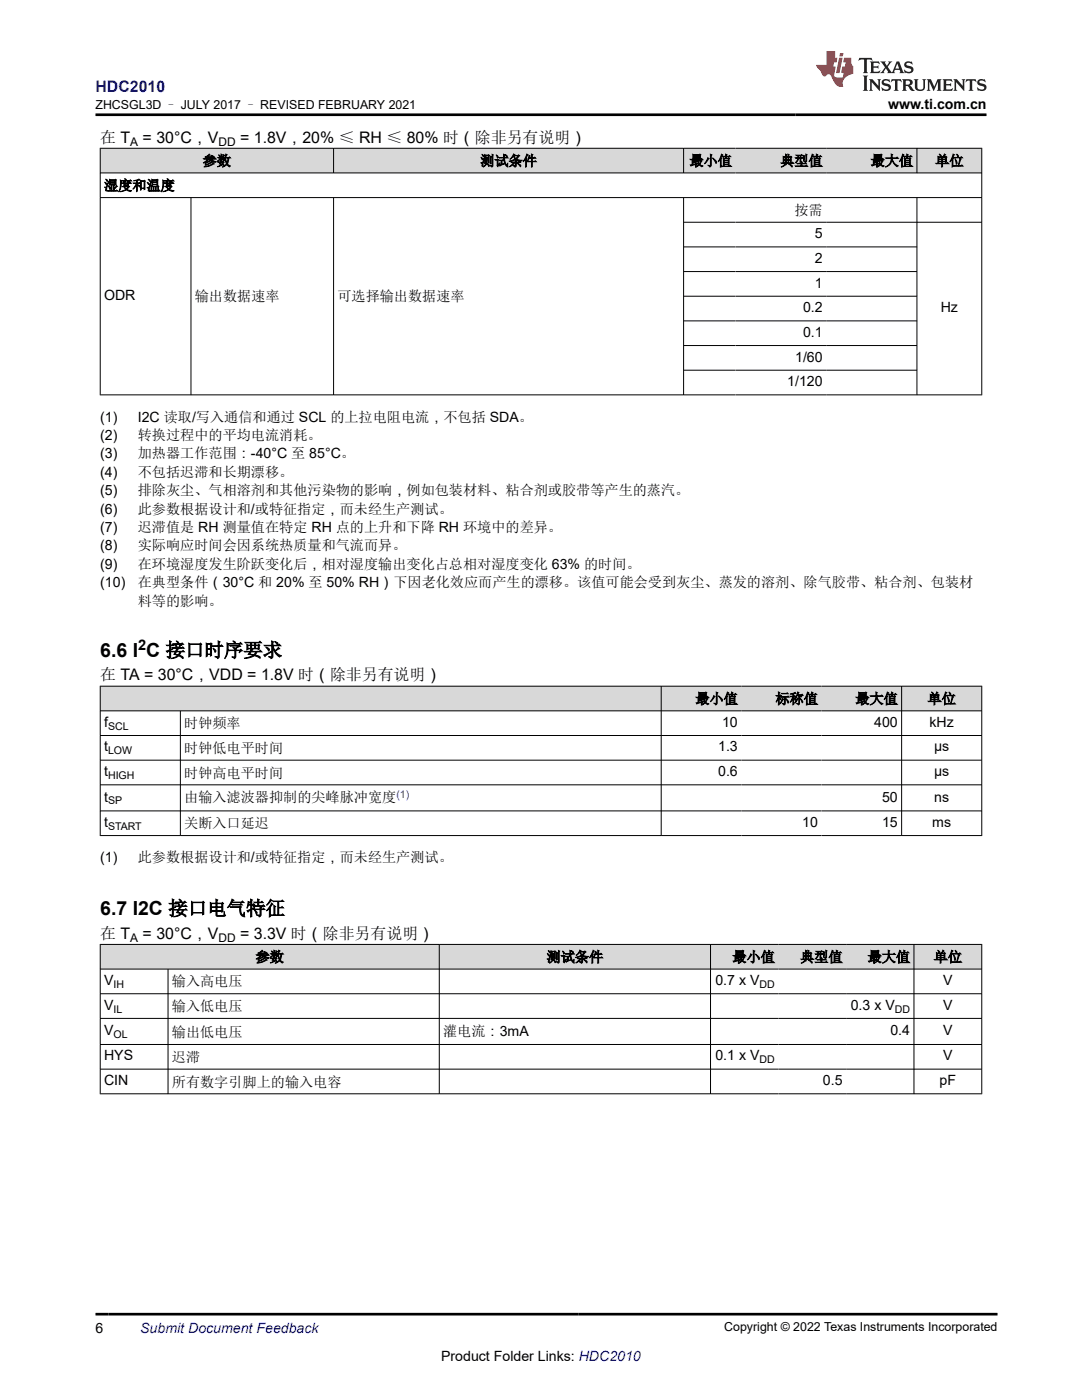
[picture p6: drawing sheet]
<svg xmlns="http://www.w3.org/2000/svg" width="216mm" height="279mm" viewBox="0 0 216 279" stroke-linecap="round" stroke-linejoin="round" font-family="sans-serif">
<g fill="#d8d8d8">
<path d="M20 29.6h175.9v4.9h-175.9z" fill-rule="evenodd"/>
<path d="M20.1 29.7h46.4v4.7h-46.4z" fill-rule="evenodd"/>
<path d="M66.6 29.7h69.7v4.7h-69.7z" fill-rule="evenodd"/>
<path d="M136.5 29.7h10.3v4.7h-10.3z" fill-rule="evenodd"/>
<path d="M146.8 29.7h18.1v4.7h-18.1z" fill-rule="evenodd"/>
<path d="M164.9 29.7h18v4.7h-18z" fill-rule="evenodd"/>
<path d="M183 29.7h12.8v4.7h-12.8z" fill-rule="evenodd"/>
</g>
<g fill="none" stroke="#000" stroke-width=".2">
<path d="M19.9 29.6h176.1M19.9 34.5h176.1M19.9 39.4h176.1M20 29.5v49.4M38.1 39.4v39.5M66.6 29.5v5.1M66.6 39.4v39.5M136.4 29.5v5.1M136.4 39.4v39.5M183 29.5v5.1M183 39.4v39.5M195.9 29.5v49.4"/>
<path d="M136.4 44.4h59.6M136.4 49.3h46.6M136.4 54.2h46.6M136.4 59.1h46.6M19.9 78.8h176.1M136.4 64h46.6M136.4 69h46.6M136.4 73.9h46.6"/>
</g>
<g fill="#d8d8d8">
<path d="M20 136.9h175.9v5h-175.9z" fill-rule="evenodd"/>
<path d="M20.1 137h111.8v4.8h-111.8z" fill-rule="evenodd"/>
<path d="M132 137h15.9v4.8h-15.9z" fill-rule="evenodd"/>
<path d="M147.9 137h16v4.8h-16z" fill-rule="evenodd"/>
<path d="M163.9 137h15.9v4.8h-15.9z" fill-rule="evenodd"/>
<path d="M180 137h15.8v4.8h-15.8z" fill-rule="evenodd"/>
</g>
<path d="M19.9 136.9h176.1M20 136.9v29.9M131.9 136.9v29.9M179.9 136.9v29.9M195.9 136.9v29.9M19.9 141.9h176.1M19.9 146.8h176.1M19.9 151.7h176.1M19.9 156.6h176.1M36 141.9v24.9M19.9 161.8h176.1M19.9 166.8h176.1" fill="none" stroke="#000" stroke-width=".2"/>
<g fill="#d8d8d8">
<path d="M20 188.5h175.9v4.9h-175.9z" fill-rule="evenodd"/>
<path d="M20.1 188.5h67.5v4.8h-67.5z" fill-rule="evenodd"/>
<path d="M87.7 188.5h54v4.8h-54z" fill-rule="evenodd"/>
<path d="M141.8 188.5h13.5v4.8h-13.5z" fill-rule="evenodd"/>
<path d="M155.3 188.5h13.5v4.8h-13.5z" fill-rule="evenodd"/>
<path d="M168.8 188.5h13.5v4.8h-13.5z" fill-rule="evenodd"/>
<path d="M182.4 188.5h13.4v4.8h-13.4z" fill-rule="evenodd"/>
</g>
<g fill="none" stroke="#000" stroke-width=".2">
<path d="M19.9 188.5h176.1M19.9 193.4h176.1M19.9 198.3h176.1M20 188.4v30M33.5 193.4v25M87.7 188.4v30M141.8 188.4v30M182.4 188.4v30M195.9 188.4v30M19.9 203.2h176.1M19.9 208.4h176.1M19.9 213.4h176.1"/>
<path d="M19.9 218.3h176.1"/>
</g>
<path d="M171.5 11.6l-.2 .5 .5-.2h.6v.1v2.2l-.2 .4h1l-.2-.4v-2.2v-.1h.5l.5 .2-.1-.5zM173.6 12.3l.2 .4v1.5l-.2 .4h1.9l.1-.6a1.08 1.08 0 0 1-1.3 .2v-.7h.6l.4 .2v-.7l-.4 .2h-.6v-.5l.2-.2a1 1 0 0 1 1 .3l-.1-.5zM175.7 12.3l.9 1.1-1 1.2h.9l-.2-.2 .5-.8 .4 .8-.2 .2h1.6l-.2-.2 .2-.5h.9l.1 .5-.1 .2h.9l-.2-.3-.8-2h-.5l-.9 2.2-.9-1.1 .9-1.1h-.8l.2 .2-.4 .6-.4-.6 .2-.2zM179 12.7l.4 1h-.7zM180.7 12.4a.65 .65 0 0 0-.2 .7 .65 .65 0 0 0 .6 .5l.6 .1 .1 .3a.79 .79 0 0 1-.7 .4 .79 .79 0 0 1-.7-.5l.1 .7 .2-.1a.93 .93 0 0 0 1.1 .1 .93 .93 0 0 0 .4-1 1.46 1.46 0 0 0-1.2-.6l-.1-.3a1.09 1.09 0 0 1 1.2 .2l-.2-.6-.1 .1-.5-.2zM172.2 15.1l.2 .4v2.2l-.2 .4h1l-.2-.4v-2.2l.2-.4zM173.4 15.8l.2 .4v1.5l-.2 .4h.8l-.3-.4 .1-1.3 1.6 1.8v-2l.2-.4h-.7l.1 .2 .1 1.1-1.2-1.3zM176.2 15.9a.65 .65 0 0 0-.2 .8 .65 .65 0 0 0 .6 .4l.6 .2 .1 .2a.79 .79 0 0 1-.7 .4 .79 .79 0 0 1-.7-.5l.1 .7 .2-.1a.93 .93 0 0 0 1.1 .1 .93 .93 0 0 0 .4-.9 1.46 1.46 0 0 0-1.2-.6l-.1-.4a1.09 1.09 0 0 1 1.2 .2l-.1-.6-.2 .1-.5-.1zM177.9 15.8l-.1 .6a.63 .63 0 0 1 .8-.3v1.6l-.3 .4h1l-.2-.4v-1.6a.66 .66 0 0 1 .8 .3l-.1-.6zM180 15.8l.2 .4v1.5l-.2 .4h1l-.2-.2-.1-.7h.5l.1 .2a.79 .79 0 0 0 1.2 .6l-1-.9a.61 .61 0 0 0 .6-.6 .61 .61 0 0 0-.5-.7zM180.8 16.1h.1a.47 .47 0 0 1 .5 .1 .47 .47 0 0 1 .1 .5l-.1 .1-.7 .1zM182.3 15.8l.2 .2a2.27 2.27 0 0 0 .4 2 1.04 1.04 0 0 0 1.7-.7v-1.3l.2-.2h-.8l.2 .4v1.1a.6 .6 0 0 1-.6 .6 .6 .6 0 0 1-.6-.6v-1.1l.3-.4zM184.9 15.8l.2 .4v1.5l-.2 .4h.8l-.3-.4v-1.4l.9 1.9 .9-1.9v1.4l-.3 .4h1l-.2-.4v-1.5l.2-.4h-.8l-.7 1.5-.6-1.5zM188.1 15.8l.2 .4v1.5l-.2 .4h1.9l.1-.6a1.09 1.09 0 0 1-1.3 .2v-.7h.6l.4 .2v-.6l-.4 .2h-.6v-.6l.2-.1a1.01 1.01 0 0 1 1 .3l-.1-.6zM190.2 15.8l.3 .4v1.5l-.3 .4h.8l-.2-.4v-1.3l1.6 1.8v-2l.2-.4h-.7l.2 .2v1.1l-1.2-1.3zM192.8 15.8l-.1 .6a.63 .63 0 0 1 .8-.3v1.6l-.3 .4h1l-.2-.4v-1.6a.66 .66 0 0 1 .8 .3l-.1-.6zM195.2 15.9a.65 .65 0 0 0-.2 .8 .65 .65 0 0 0 .6 .4l.6 .2 .2 .2a.79 .79 0 0 1-.7 .4 .79 .79 0 0 1-.7-.5l.1 .7 .2-.1a.93 .93 0 0 0 1 .1 .93 .93 0 0 0 .5-.9 1.46 1.46 0 0 0-1.3-.6v-.4a1.09 1.09 0 0 1 1.2 .2l-.2-.6-.2 .1-.5-.1z" fill="#231f20"/>
<path d="M164.9 10.2v2.8h-2l.1 .3 .8 1a.95 .95 0 0 0 1 .9 .59 .59 0 0 1 .5-.4 .59 .59 0 0 1 .5 .4l.4 .7a1.59 1.59 0 0 0 2.1 1.4 1.61 1.61 0 0 1 1-2.3l1-.3-.1-1.5a1.59 1.59 0 0 1-.3-1.7h-1.5l-.2 .9h.6l-.2 .9h-.5l-.2 1v.2l.4 .1-.1 .9h-.7a.73 .73 0 0 1-1-.7l.3-1.5h-.5l.1-.9h.5l.2-.9h-.5v-1.3zM167.4 11.5l-.6 3.1h.7l.6-3.1zM167.6 10.6l-.1 .6h.7l.1-.6z" fill="#ed1c24"/>
<path d="M19 22.9h177.8M19 262.3h180" fill="none" stroke="#000" stroke-width=".53"/>
<g font-size="3.9">
<text x="20" y="131.1">6.6 I C 接口时序要求</text>
<text x="20" y="182.6">6.7 I2C 接口电气特征</text>
</g>
<text font-size="3.2" fill="#00f" x="19" y="18.3">HDC2010</text>
<g font-size="3.2">
<text x="20" y="28.4">在 T</text>
<text x="28.5" y="28.4">= 30°C，V</text>
<text x="47.9" y="28.4">= 1.8V，20% ≤ RH ≤ 80% 时（除非另有说明）</text>
<text x="20" y="135.8">在 TA = 30°C，VDD = 1.8V 时（除非另有说明）</text>
<text x="20" y="187.3">在 T</text>
<text x="28.5" y="187.3">= 30°C，V</text>
<text x="47.9" y="187.3">= 3.3V 时（除非另有说明）</text>
</g>
<text font-size="2.9" x="27.6" y="129.8">2</text>
<g font-size="2.8">
<text x="177.2" y="21.7">www.ti.com.cn</text>
<text x="40.5" y="33.1">参数</text>
<text x="95.8" y="33.1">测试条件</text>
<text x="137.6" y="33.1">最小值</text>
<text x="155.7" y="33.1">典型值</text>
<text x="173.7" y="33.1">最大值</text>
<text x="186.6" y="33.1">单位</text>
<text x="20.8" y="38">湿度和温度</text>
<text x="158.5" y="42.9">按需</text>
<text x="162.6" y="47.5">5</text>
<text x="162.6" y="52.5">2</text>
<text x="20.8" y="59.8">ODR</text>
<text x="162.6" y="57.4">1</text>
<text x="38.9" y="60.1">输出数据速率</text>
<text x="67.3" y="60.1">可选择输出数据速率</text>
<text x="160.2" y="62.3">0.2</text>
<text x="187.7" y="62.3">Hz</text>
<text x="160.2" y="67.2">0.1</text>
<text x="157.1" y="77.1">1/120</text>
<text x="158.7" y="72.2">1/60</text>
<text x="20" y="84.2">(1)</text>
<text x="20" y="87.8">(2)</text>
<text x="27.5" y="84.2">I2C 读取/写入通信和通过 SCL 的上拉电阻电流，不包括 SDA。</text>
<text x="27.5" y="87.8">转换过程中的平均电流消耗。</text>
<text x="20" y="91.5">(3)</text>
<text x="20" y="95.2">(4)</text>
<text x="27.5" y="91.5">加热器工作范围：-40°C 至 85°C。</text>
<text x="27.5" y="95.2">不包括迟滞和长期漂移。</text>
<text x="20" y="98.8">(5)</text>
<text x="27.5" y="98.8">排除灰尘、气相溶剂和其他污染物的影响，例如包装材料、粘合剂或胶带等产生的蒸汽。</text>
<text x="20" y="102.5">(6)</text>
<text x="20" y="106.2">(7)</text>
<text x="27.5" y="102.5">此参数根据设计和/或特征指定，而未经生产测试。</text>
<text x="27.5" y="106.2">迟滞值是 RH 测量值在特定 RH 点的上升和下降 RH 环境中的差异。</text>
<text x="20" y="109.8">(8)</text>
<text x="20" y="113.5">(9)</text>
<text x="27.5" y="109.8">实际响应时间会因系统热质量和气流而异。</text>
<text x="27.5" y="113.5">在环境湿度发生阶跃变化后，相对湿度输出变化占总相对湿度变化 63% 的时间。</text>
<text x="20" y="117.2">(10)</text>
<text x="27.5" y="117.2">在典型条件（30°C 和 20% 至 50% RH）下因老化效应而产生的漂移。该值可能会受到灰尘、蒸发的溶剂、除气胶带、粘合剂、包装材</text>
<text x="27.5" y="120.9">料等的影响。</text>
<text x="138.8" y="140.4">最小值</text>
<text x="154.7" y="140.4">标称值</text>
<text x="170.7" y="140.4">最大值</text>
<text x="185.1" y="140.4">单位</text>
<text x="20.8" y="145.1">f</text>
<text x="20.8" y="150">t</text>
<text x="36.8" y="145.3">时钟频率</text>
<text x="143.3" y="150">1.3</text>
<text x="144.1" y="145.1">10</text>
<text x="174.4" y="145.1">400</text>
<text x="185.5" y="145.1">kHz</text>
<text x="186.4" y="150">µs</text>
<text x="20.8" y="154.9">t</text>
<text x="36.8" y="150.3">时钟低电平时间</text>
<text x="36.8" y="155.2">时钟高电平时间</text>
<text x="143.3" y="154.9">0.6</text>
<text x="186.4" y="154.9">µs</text>
<text x="20.8" y="160">t</text>
<text x="36.8" y="160.1">由输入滤波器抑制的尖峰脉冲宽度</text>
<text x="176" y="160">50</text>
<text x="186.4" y="160">ns</text>
<text x="20.8" y="165">t</text>
<text x="36.8" y="165.3">关断入口延迟</text>
<text x="160.1" y="165">10</text>
<text x="176" y="165">15</text>
<text x="186" y="165">ms</text>
<text x="20" y="172.1">(1)</text>
<text x="27.5" y="172.1">此参数根据设计和/或特征指定，而未经生产测试。</text>
<text x="51" y="192">参数</text>
<text x="109.1" y="192">测试条件</text>
<text x="146.1" y="192">最小值</text>
<text x="159.7" y="192">典型值</text>
<text x="173.1" y="192">最大值</text>
<text x="186.3" y="192">单位</text>
<text x="20.8" y="196.6">V</text>
<text x="34.3" y="196.9">输入高电压</text>
<text x="142.8" y="196.6">0.7 x V</text>
<text x="188.2" y="196.6">V</text>
<text x="20.8" y="201.5">V</text>
<text x="34.3" y="201.8">输入低电压</text>
<text x="169.8" y="201.5">0.3 x V</text>
<text x="188.2" y="201.5">V</text>
<text x="20.8" y="206.6">V</text>
<text x="34.3" y="206.9">输出低电压</text>
<text x="88.4" y="206.7">灌电流：3mA</text>
<text x="177.7" y="206.6">0.4</text>
<text x="188.2" y="206.6">V</text>
<text x="20.8" y="211.6">HYS</text>
<text x="34.3" y="211.9">迟滞</text>
<text x="142.8" y="211.6">0.1 x V</text>
<text x="188.2" y="211.6">V</text>
<text x="20.8" y="216.6">CIN</text>
<text x="34.3" y="216.8">所有数字引脚上的输入电容</text>
<text x="164.2" y="216.6">0.5</text>
<text x="187.5" y="216.6">pF</text>
<text x="19" y="266">6</text>
<text x="88" y="271.7">Product Folder Links: HDC2010</text>
</g>
<text font-size="2.8" fill="#00f" x="28" y="266">Submit Document Feedback</text>
<g font-size="2.5">
<text x="19.1" y="21.8">ZHCSGL3D – JULY 2017 – REVISED FEBRUARY 2021</text>
<text x="144.5" y="265.7">Copyright © 2022 Texas Instruments Incorporated</text>
</g>
<g font-size="2.4">
<text x="26" y="29.1">A</text>
<text x="43.6" y="29.1">DD</text>
<text x="26" y="188">A</text>
<text x="43.6" y="188">DD</text>
</g>
<g font-size="2.1">
<text x="21.6" y="145.6">SCL</text>
<text x="21.6" y="150.5">LOW</text>
<text x="21.6" y="155.5">HIGH</text>
<text x="21.6" y="160.5">SP</text>
<text x="21.6" y="165.6">START</text>
<text x="22.6" y="197.2">IH</text>
<text x="151.5" y="197.2">DD</text>
<text x="22.6" y="202.1">IL</text>
<text x="178.5" y="202.1">DD</text>
<text x="22.6" y="207.1">OL</text>
<text x="151.5" y="212.2">DD</text>
</g>
<text font-size="2.1" fill="#00f" x="79.1" y="159.2">(1)</text>
</svg>
